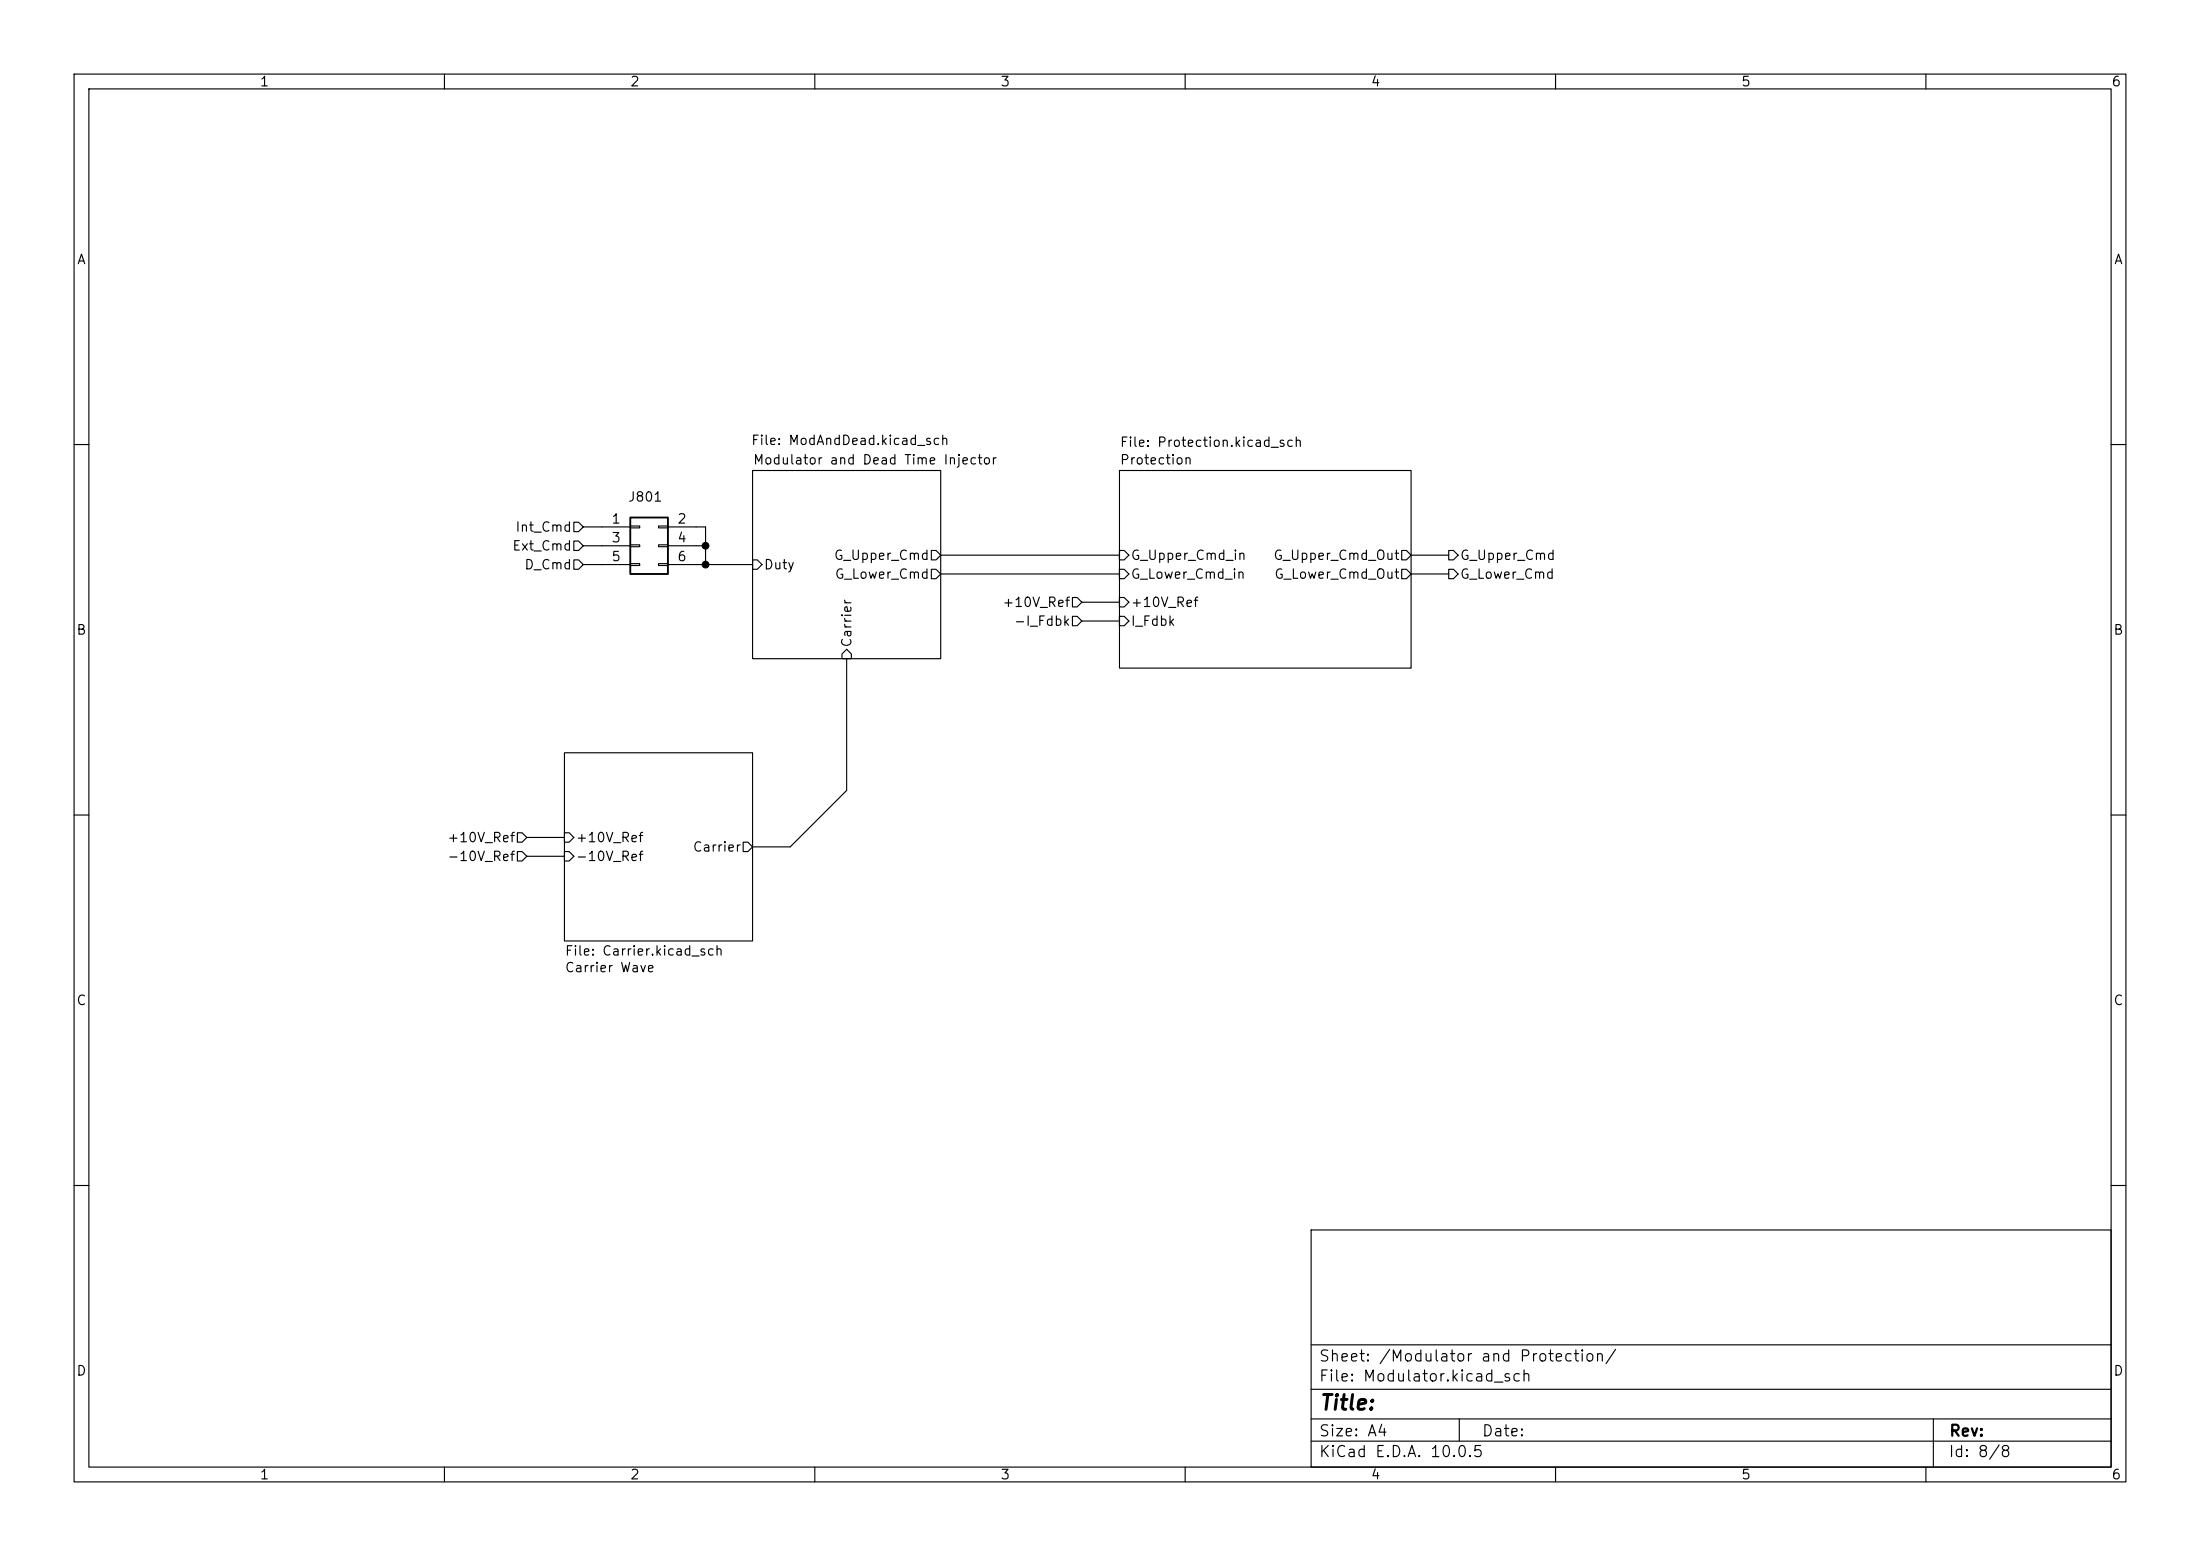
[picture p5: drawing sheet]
(kicad_sch
 (version 20260306)
 (generator "eeschema")
 (generator_version "10.0")
 (paper "A4")
 (lib_symbols
  (symbol "Connector_Generic:Conn_02x03_Odd_Even"
   (pin_names
    (offset 1.016) (hide yes)) (exclude_from_sim no) (in_bom yes) (on_board yes)
   (in_pos_files yes)
   (duplicate_pin_numbers_are_jumpers no)
   (property "Reference" "J" (at 1.27 5.08 0) (show_name no) (do_not_autoplace no) (effects (font (size 1.27 1.27))))
   (property "Value" "Conn_02x03_Odd_Even" (at 1.27 -5.08 0) (show_name no) (do_not_autoplace no) (effects (font (size 1.27 1.27))))
   (property "Footprint" "" (at 0 0 0) (show_name no) (do_not_autoplace no) (hide yes) (effects (font (size 1.27 1.27))))
   (property "Datasheet" "" (at 0 0 0) (show_name no) (do_not_autoplace no) (hide yes) (effects (font (size 1.27 1.27))))
   (property "Description" "Generic connector, double row, 02x03, odd/even pin numbering scheme (row 1 odd numbers, row 2 even numbers), script generated (kicad-library-utils/schlib/autogen/connector/)" (at 0 0 0) (show_name no) (do_not_autoplace no) (hide yes) (effects (font (size 1.27 1.27))))
   (symbol "Conn_02x03_Odd_Even_1_1"
    (rectangle (start -1.27 3.81) (end 3.81 -3.81) (stroke (width 0.254) (type default)) (fill (type background)))
    (rectangle (start -1.27 2.667) (end 0 2.413) (stroke (width 0.1524) (type default)) (fill (type none)))
    (rectangle (start -1.27 0.127) (end 0 -0.127) (stroke (width 0.1524) (type default)) (fill (type none)))
    (rectangle (start -1.27 -2.413) (end 0 -2.667) (stroke (width 0.1524) (type default)) (fill (type none)))
    (rectangle (start 3.81 2.667) (end 2.54 2.413) (stroke (width 0.1524) (type default)) (fill (type none)))
    (rectangle (start 3.81 0.127) (end 2.54 -0.127) (stroke (width 0.1524) (type default)) (fill (type none)))
    (rectangle (start 3.81 -2.413) (end 2.54 -2.667) (stroke (width 0.1524) (type default)) (fill (type none)))
    (pin passive line (at -5.08 2.54 0) (length 3.81) (name "Pin_1" (effects (font (size 1.27 1.27)))) (number "1" (effects (font (size 1.27 1.27)))))
    (pin passive line (at 7.62 2.54 180) (length 3.81) (name "Pin_2" (effects (font (size 1.27 1.27)))) (number "2" (effects (font (size 1.27 1.27)))))
    (pin passive line (at -5.08 0 0) (length 3.81) (name "Pin_3" (effects (font (size 1.27 1.27)))) (number "3" (effects (font (size 1.27 1.27)))))
    (pin passive line (at 7.62 0 180) (length 3.81) (name "Pin_4" (effects (font (size 1.27 1.27)))) (number "4" (effects (font (size 1.27 1.27)))))
    (pin passive line (at -5.08 -2.54 0) (length 3.81) (name "Pin_5" (effects (font (size 1.27 1.27)))) (number "5" (effects (font (size 1.27 1.27)))))
    (pin passive line (at 7.62 -2.54 180) (length 3.81) (name "Pin_6" (effects (font (size 1.27 1.27)))) (number "6" (effects (font (size 1.27 1.27))))))
   (embedded_fonts no)))
 (junction
  (at 95.25 76.2)
  (diameter 0)
  (color 0 0 0 0))
 (junction
  (at 95.25 73.66)
  (diameter 0)
  (color 0 0 0 0))
 (wire
  (pts (xy 78.74 73.66) (xy 81.28 73.66))
  (stroke (width 0) (type default)))
 (wire
  (pts (xy 114.3 88.9) (xy 114.3 106.68))
  (stroke (width 0) (type default)))
 (wire
  (pts (xy 106.68 114.3) (xy 114.3 106.68))
  (stroke (width 0) (type default)))
 (wire
  (pts (xy 95.25 71.12) (xy 95.25 73.66))
  (stroke (width 0) (type default)))
 (wire
  (pts (xy 78.74 76.2) (xy 81.28 76.2))
  (stroke (width 0) (type default)))
 (wire
  (pts (xy 95.25 76.2) (xy 101.6 76.2))
  (stroke (width 0) (type default)))
 (wire
  (pts (xy 95.25 73.66) (xy 93.98 73.66))
  (stroke (width 0) (type default)))
 (wire
  (pts (xy 127 74.93) (xy 151.13 74.93))
  (stroke (width 0) (type default)))
 (wire
  (pts (xy 190.5 74.93) (xy 195.58 74.93))
  (stroke (width 0) (type default)))
 (wire
  (pts (xy 146.05 83.82) (xy 151.13 83.82))
  (stroke (width 0) (type default)))
 (wire
  (pts (xy 78.74 71.12) (xy 81.28 71.12))
  (stroke (width 0) (type default)))
 (wire
  (pts (xy 127 77.47) (xy 151.13 77.47))
  (stroke (width 0) (type default)))
 (wire
  (pts (xy 95.25 73.66) (xy 95.25 76.2))
  (stroke (width 0) (type default)))
 (wire
  (pts (xy 146.05 81.28) (xy 151.13 81.28))
  (stroke (width 0) (type default)))
 (wire
  (pts (xy 95.25 71.12) (xy 93.98 71.12))
  (stroke (width 0) (type default)))
 (wire
  (pts (xy 101.6 114.3) (xy 106.68 114.3))
  (stroke (width 0) (type default)))
 (wire
  (pts (xy 71.12 113.03) (xy 76.2 113.03))
  (stroke (width 0) (type default)))
 (wire
  (pts (xy 71.12 115.57) (xy 76.2 115.57))
  (stroke (width 0) (type default)))
 (wire
  (pts (xy 190.5 77.47) (xy 195.58 77.47))
  (stroke (width 0) (type default)))
 (wire
  (pts (xy 95.25 76.2) (xy 93.98 76.2))
  (stroke (width 0) (type default)))
 (hierarchical_label "+10V_Ref"
  (shape input)
  (at 71.12 113.03 180)
  (effects (font (size 1.27 1.27)) (justify right)))
 (hierarchical_label "-I_Fdbk"
  (shape input)
  (at 146.05 83.82 180)
  (effects (font (size 1.27 1.27)) (justify right)))
 (hierarchical_label "G_Lower_Cmd"
  (shape output)
  (at 195.58 77.47 0)
  (effects (font (size 1.27 1.27)) (justify left)))
 (hierarchical_label "Int_Cmd"
  (shape input)
  (at 78.74 71.12 180)
  (effects (font (size 1.27 1.27)) (justify right)))
 (hierarchical_label "+10V_Ref"
  (shape input)
  (at 146.05 81.28 180)
  (effects (font (size 1.27 1.27)) (justify right)))
 (hierarchical_label "G_Upper_Cmd"
  (shape output)
  (at 195.58 74.93 0)
  (effects (font (size 1.27 1.27)) (justify left)))
 (hierarchical_label "-10V_Ref"
  (shape input)
  (at 71.12 115.57 180)
  (effects (font (size 1.27 1.27)) (justify right)))
 (hierarchical_label "Ext_Cmd"
  (shape input)
  (at 78.74 73.66 180)
  (effects (font (size 1.27 1.27)) (justify right)))
 (hierarchical_label "D_Cmd"
  (shape input)
  (at 78.74 76.2 180)
  (effects (font (size 1.27 1.27)) (justify right)))
 (symbol
  (lib_id "Connector_Generic:Conn_02x03_Odd_Even")
  (at 86.36 73.66 0)
  (unit 1)
  (body_style 1)
  (exclude_from_sim no)
  (in_bom yes)
  (on_board yes)
  (in_pos_files yes)
  (dnp no)
  (property "Reference" "J801" (at 87.122 67.056 0) (show_name no) (do_not_autoplace no) (effects (font (size 1.27 1.27))))
  (property "Value" "Conn_02x03_Odd_Even" (at 87.63 67.31 0) (hide yes) (show_name no) (do_not_autoplace no) (effects (font (size 1.27 1.27))))
  (property "Footprint" "Connector_PinHeader_2.54mm:PinHeader_2x03_P2.54mm_Vertical" (at 86.36 73.66 0) (hide yes) (show_name no) (do_not_autoplace no) (effects (font (size 1.27 1.27))))
  (property "Datasheet" "" (at 86.36 73.66 0) (hide yes) (show_name no) (do_not_autoplace no) (effects (font (size 1.27 1.27))))
  (property "Description" "Generic connector, double row, 02x03, odd/even pin numbering scheme (row 1 odd numbers, row 2 even numbers), script generated (kicad-library-utils/schlib/autogen/connector/)" (at 86.36 73.66 0) (hide yes) (show_name no) (do_not_autoplace no) (effects (font (size 1.27 1.27))))
  (property "Sim.Device" "" (at 86.36 73.66 0) (hide yes) (show_name no) (do_not_autoplace no) (effects (font (size 1.27 1.27))))
  (pin "4")
  (pin "1")
  (pin "3")
  (pin "5")
  (pin "6")
  (pin "2"))
 (sheet
  (at 76.2 101.6)
  (size 25.4 25.4)
  (exclude_from_sim no)
  (in_bom yes)
  (on_board yes)
  (dnp no)
  (stroke (width 0.1524) (type solid))
  (fill (color 0 0 0 0))
  (property "Sheetname" "Carrier Wave" (at 76.2 131.318 0) (show_name no) (do_not_autoplace no) (effects (font (size 1.27 1.27)) (justify left bottom)))
  (property "Sheetfile" "Carrier.kicad_sch" (at 76.2 127.5846 0) (show_name no) (do_not_autoplace no) (effects (font (size 1.27 1.27)) (justify left top)))
  (pin "Carrier" output (at 101.6 114.3 0) (effects (font (size 1.27 1.27)) (justify right)))
  (pin "+10V_Ref" input (at 76.2 113.03 180) (effects (font (size 1.27 1.27)) (justify left)))
  (pin "-10V_Ref" input (at 76.2 115.57 180) (effects (font (size 1.27 1.27)) (justify left))))
 (sheet
  (at 101.6 63.5)
  (size 25.4 25.4)
  (exclude_from_sim no)
  (in_bom yes)
  (on_board yes)
  (dnp no)
  (stroke (width 0.1524) (type solid))
  (fill (color 0 0 0 0))
  (property "Sheetname" "Modulator and Dead Time Injector" (at 101.6 62.7884 0) (show_name no) (do_not_autoplace no) (effects (font (size 1.27 1.27)) (justify left bottom)))
  (property "Sheetfile" "ModAndDead.kicad_sch" (at 101.346 58.674 0) (show_name no) (do_not_autoplace no) (effects (font (size 1.27 1.27)) (justify left top)))
  (pin "Carrier" input (at 114.3 88.9 270) (effects (font (size 1.27 1.27)) (justify left)))
  (pin "Duty" input (at 101.6 76.2 180) (effects (font (size 1.27 1.27)) (justify left)))
  (pin "G_Lower_Cmd" output (at 127 77.47 0) (effects (font (size 1.27 1.27)) (justify right)))
  (pin "G_Upper_Cmd" output (at 127 74.93 0) (effects (font (size 1.27 1.27)) (justify right))))
 (sheet
  (at 151.13 63.5)
  (size 39.37 26.67)
  (exclude_from_sim no)
  (in_bom yes)
  (on_board yes)
  (dnp no)
  (stroke (width 0.1524) (type solid))
  (fill (color 0 0 0 0))
  (property "Sheetname" "Protection" (at 151.13 62.7884 0) (show_name no) (do_not_autoplace no) (effects (font (size 1.27 1.27)) (justify left bottom)))
  (property "Sheetfile" "Protection.kicad_sch" (at 151.13 58.928 0) (show_name no) (do_not_autoplace no) (effects (font (size 1.27 1.27)) (justify left top)))
  (pin "+10V_Ref" input (at 151.13 81.28 180) (effects (font (size 1.27 1.27)) (justify left)))
  (pin "G_Lower_Cmd_in" input (at 151.13 77.47 180) (effects (font (size 1.27 1.27)) (justify left)))
  (pin "G_Lower_Cmd_Out" output (at 190.5 77.47 0) (effects (font (size 1.27 1.27)) (justify right)))
  (pin "G_Upper_Cmd_in" input (at 151.13 74.93 180) (effects (font (size 1.27 1.27)) (justify left)))
  (pin "G_Upper_Cmd_Out" output (at 190.5 74.93 0) (effects (font (size 1.27 1.27)) (justify right)))
  (pin "I_Fdbk" input (at 151.13 83.82 180) (effects (font (size 1.27 1.27)) (justify left)))))
